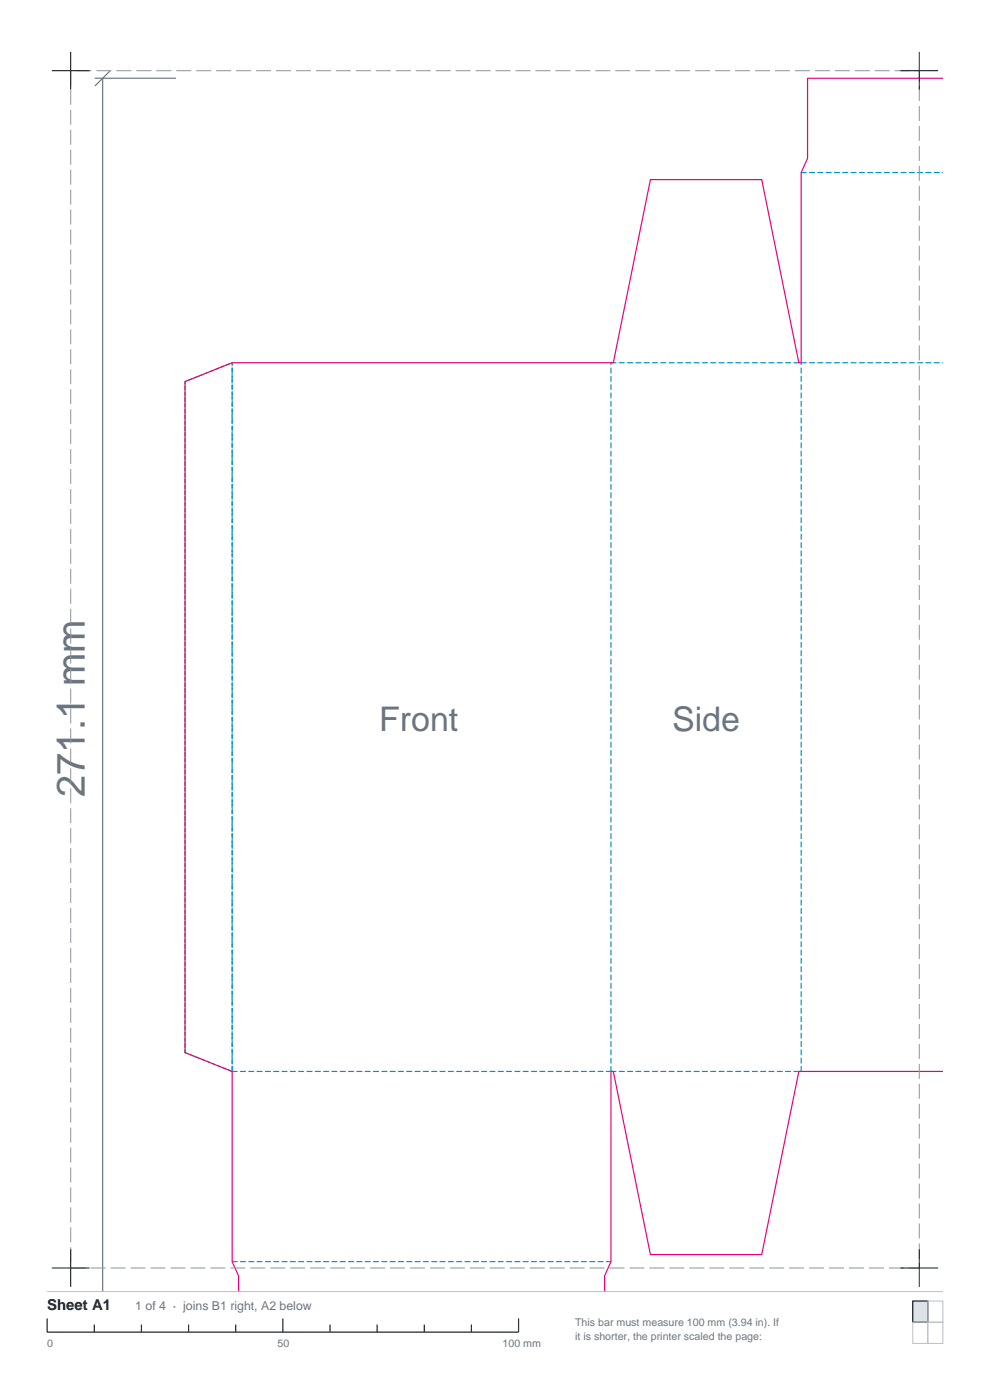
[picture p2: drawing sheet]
<svg xmlns="http://www.w3.org/2000/svg" width="210mm" height="297mm" viewBox="0 0 210 297" stroke-linecap="round" stroke-linejoin="round" font-family="sans-serif">
<path d="M20.2 16.6h17M21.8 16.6v257.4M23.4 15l-3.2 3.2" fill="none" stroke="#6b7580" stroke-width=".25"/>
<path d="M39.2 81l10-4v150.3l-10-4z" fill="none" stroke="#00a359" stroke-width=".25" stroke-dasharray=".7 .5"/>
<path d="M169.9 36.6h30.1M129.6 77h40.3M169.9 77h30.1M49.2 227.3v-150.3M49.2 227.3h80.4M129.6 227.3v-150.3M129.6 227.3h40.3M169.9 227.3v-150.3M49.2 267.7h80.4" fill="none" stroke="#008fd4" stroke-width=".25" stroke-dasharray="1.1 .7"/>
<path d="M200 16.6h-28.7v17l-1.4 3v40.4h-.5l-7.8-38.9h-23.6l-7.9 38.9h-80.9l-10 4v142.3l10 4v40.4l1.4 3v3.3M200 227.3h-30.6l-7.8 38.9h-23.6l-7.9-38.9h-.5v40.4l-1.4 3v3.3" fill="none" stroke="#e6007d" stroke-width=".25"/>
<path d="M15 15h180v254h-180z" fill="none" stroke="#8c949e" stroke-width=".21" stroke-dasharray="3.2 1.1" stroke-linecap="butt"/>
<path d="M11 15h8M15 11v8M191 15h8M195 11v8M11 269h8M15 265v8M191 269h8M195 265v8" fill="none" stroke="#12171c" stroke-width=".21"/>
<path d="M10 274h190" fill="none" stroke="#b8bfc7" stroke-width=".21"/>
<path d="M10 279.7v2.9h100v-2.9M60 279.7v2.9M20 281v1.6M30 281v1.6M40 281v1.6M50 281v1.6M70 281v1.6M80 281v1.6M90 281v1.6M100 281v1.6" fill="none" stroke="#12171c" stroke-width=".25"/>
<path d="M193.6 276h3.2v4.5h-3.2z" fill="#dbe3e8" stroke="#12171c" stroke-width=".25"/>
<path d="M196.8 276h3.2v4.5h-3.2zM193.6 280.5h3.2v4.5h-3.2zM196.8 280.5h3.2v4.5h-3.2z" fill="none" stroke="#b8bfc7" stroke-width=".21"/>
<text font-size="8.5" fill="#6b7580" x="18" y="169.1" transform="rotate(-90 18 169.1)">271.1 mm</text>
<g font-size="7.2" fill="#6b7580">
<text x="80.4" y="155.1">Front</text>
<text x="142.6" y="155.1">Side</text>
</g>
<text font-size="3.2" fill="#12171c" x="10" y="278">Sheet A1</text>
<text font-size="2.6" fill="#6b7580" x="28.7" y="278">1 of 4 · joins B1 right, A2 below</text>
<g font-size="2.3" fill="#6b7580">
<text x="122" y="281.2">This bar must measure 100 mm (3.94 in). If</text>
<text x="10" y="285.8">0</text>
<text x="58.9" y="285.8">50</text>
<text x="106.6" y="285.8">100 mm</text>
<text x="122" y="284.3">it is shorter, the printer scaled the page:</text>
</g>
</svg>
